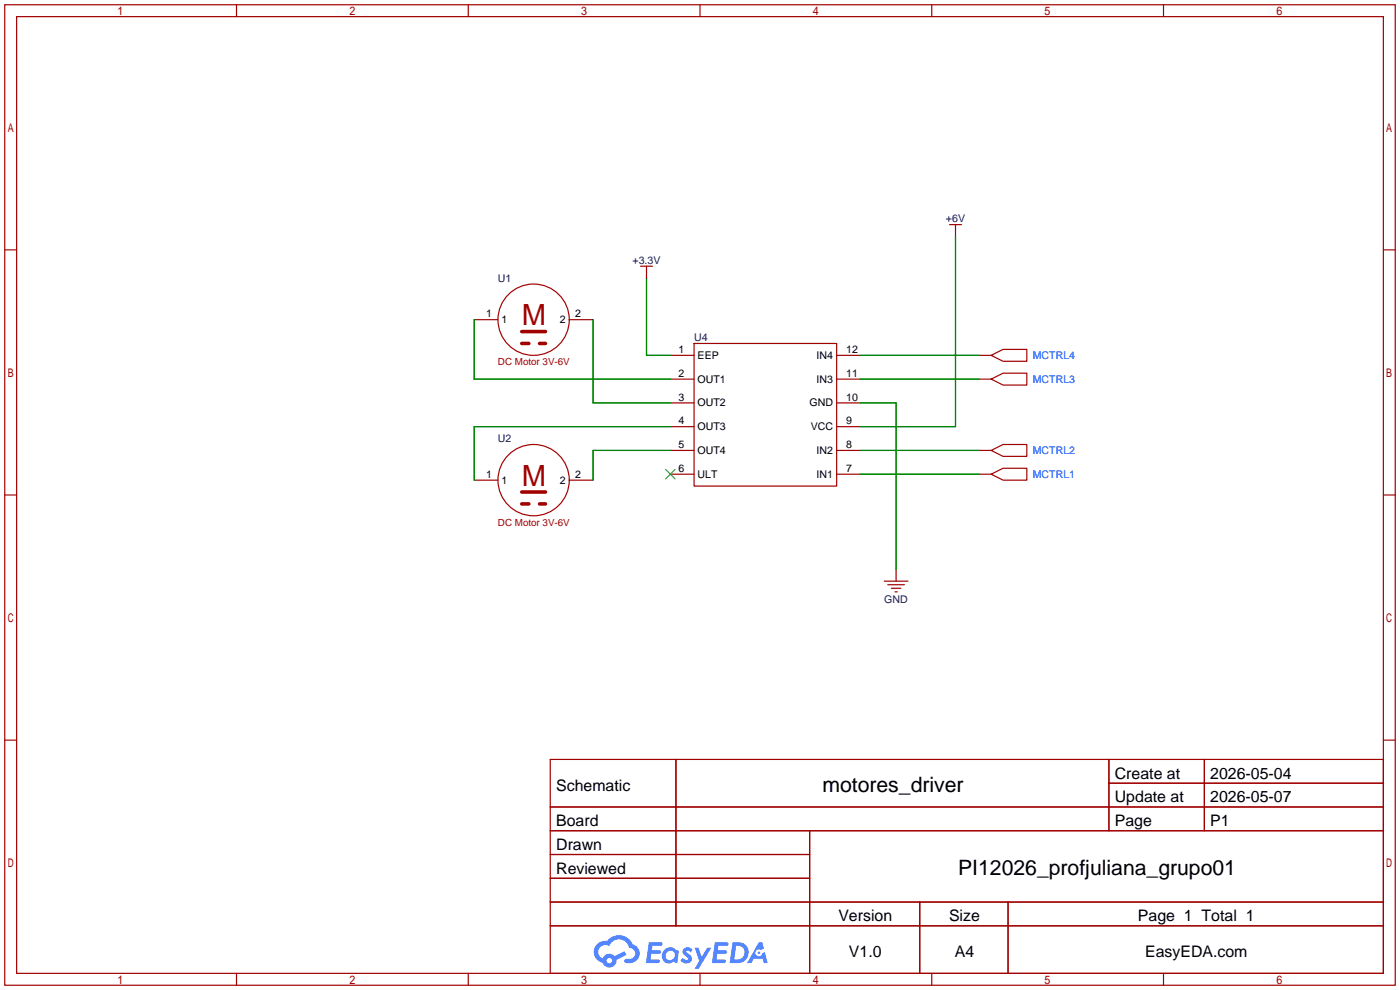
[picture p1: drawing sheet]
<svg xmlns="http://www.w3.org/2000/svg" width="299mm" height="212mm" viewBox="0 0 299 212" stroke-linecap="round" stroke-linejoin="round" font-family="sans-serif">
<g fill="none" stroke="#a10000" stroke-width=".25">
<path d="M1 1h297.2v209.6h-297.2zM3.6 3.6h292.1v204.4h-292.1zM50.5 1v2.6M100.1 1v2.6M149.6 1v2.6M199.1 1v2.6M248.7 1v2.6M1 53.4h2.6M295.7 53.4h2.5M1 105.8h2.6M295.7 105.8h2.5M1 158.2h2.6"/>
<path d="M295.7 158.2h2.5M117.6 162.3h178.1v45.7h-178.1zM117.6 172.5h178.1M117.6 177.5h178.1M144.5 162.3v35.6M173 177.5v30.5M237 162.3v15.2M237 167.4h58.7M257.4 162.3v15.2M117.6 182.6h55.4M117.6 192.8h178.1M117.6 187.7h55.4"/>
<path d="M117.6 197.9h178.1M196.6 192.8v15.2M215.4 192.8v15.2M50.5 208v2.6M100.1 208v2.6M149.6 208v2.6M199.1 208v2.6M248.7 208v2.6"/>
</g>
<g fill="#5487ff">
<path d="M146.2 202.7a1.3 1.3 0 0 1 1.8 .3l-.4 .6a.54 .54 0 0 0-.9-.2l.1 .2a1.28 1.28 0 0 1 .8 2 1.53 1.53 0 0 1-2.2-.3l.5-.6 .8 .5a.31 .31 0 0 0 .4-.3 .31 .31 0 0 0-.3-.4 1.12 1.12 0 0 1-.6-1.8z"/>
<path d="M148.5 202.5h.8l.7 2 1.1-2h1l-2.8 4.6h-.9l1-1.7z"/>
<path d="M138.7 201.4h1.6a1.31 1.31 0 0 1 1.3 .2 .4 .4 0 0 1-.4 .5l-1.8 .1-.1 .9h1.7a.4 .4 0 0 1 .3 .4 .4 .4 0 0 1-.4 .4h-1.7l-.2 1.2h1.4a.46 .46 0 0 1 .5 0 .46 .46 0 0 1 .1 .5l-.3 .2h-2.7z"/>
<path d="M152.8 201.4h1.6a1.32 1.32 0 0 1 1.3 .2 .39 .39 0 0 1-.4 .5l-1.7 .1-.2 .9h1.7a.4 .4 0 0 1 .3 .4 .4 .4 0 0 1-.4 .4h-1.7l-.2 1.2h1.4a.46 .46 0 0 1 .5 0 .46 .46 0 0 1 .1 .5l-.3 .2h-2.7z"/>
<path d="M162.2 201.4h.7l.4 1.3-.7 .4a.75 .75 0 0 0-1.1 .3 .75 .75 0 0 0 .5 1 .75 .75 0 0 0 .9-.7l.6-.2 .6 2.3h-.9l-.2-.9h-1.9l-.5 .9h-.9z"/>
<path d="M156.6 201.4l-.7 4.4h1.5a2.27 2.27 0 0 0 2.6-2.2 2.27 2.27 0 0 0-2.7-2.2zM157.3 202.1a1.5 1.5 0 0 1 1.8 1.6 1.5 1.5 0 0 1-1.9 1.4h-.3z"/>
<path d="M142 203a1.6 1.6 0 0 0-.3 2.3 1.6 1.6 0 0 0 2.3 .2l.8 .3 .3-2.4-.2-.3-.4-.1a1.58 1.58 0 0 0-2.5 0zM142.6 203.5a.98 .98 0 0 1 1.6 .4 .98 .98 0 0 1-1.1 1.3 .94 .94 0 0 1-.8-.7 .94 .94 0 0 1 .3-1z"/>
<path d="M127.6 201.8a2.37 2.37 0 0 0 1.2 4 1.54 1.54 0 0 0 1.7 1 1.54 1.54 0 0 0 1.3-1.6l2.1-1.1-.4-.8-2.1 1a1.57 1.57 0 0 0-2.6 .5 1.5 1.5 0 0 1-.7-2.1 1.5 1.5 0 0 1 2.1-.5 2.23 2.23 0 0 1 2.3-1.4 2.23 2.23 0 0 1 2 1.8 1.16 1.16 0 0 1 1.3 1.1 1.16 1.16 0 0 1-1.1 1.2h-.7a.47 .47 0 0 0-.6 .4 .47 .47 0 0 0 .4 .5 2.17 2.17 0 0 0 2.6-.9 2.17 2.17 0 0 0-.4-2.7l-.8-.4a3.2 3.2 0 0 0-5.4-.7l-1.2 .1zM129.7 205.3a.58 .58 0 0 1 1.1 0 .58 .58 0 0 1-1.1 0z"/>
<circle cx="162.2" cy="203.6" r=".28"/>
</g>
<g fill="none" stroke="#a10000" stroke-width=".25">
<path d="M136.9 56.9h2.5M138.2 56.9v2.5M202.9 48h2.6M204.2 48v2.5M101.3 68.3h5.1M121.7 68.3h5M143.3 75.9h5M148.3 73.4h30.5v30.5h-30.5zM178.8 75.9h5.1M209.3 75.9h2.5M211.8 75.9l2.6-1.2h5.1v2.5h-5.1zM143.3 81h5"/>
<path d="M143.3 86.1h5M143.3 91.2h5M143.3 96.3h5M178.8 81h5.1M178.8 86.1h5.1M178.8 91.2h5.1M178.8 96.3h5.1M209.3 81h2.5M209.3 96.3h2.5M211.8 96.3l2.6-1.3h5.1v2.5h-5.1zM211.8 81l2.6-1.2h5.1v2.5h-5.1zM101.3 102.6h5.1"/>
<path d="M121.7 102.6h5M143.3 101.3h5M178.8 101.3h5.1M209.3 101.3h2.5M211.8 101.3l2.6-1.2h5.1v2.5h-5.1zM189 124.2h5.1M189.7 125h3.6M190.5 125.7h2M191.3 126.5h.5M191.5 121.7v2.5"/>
<circle cx="114" cy="68.3" r="7.6"/>
<circle cx="114" cy="102.6" r="7.6"/>
</g>
<path d="M111.5 73.4h5.1M111.5 107.7h5.1" fill="none" stroke="#a10000" stroke-width=".76" stroke-dasharray="1.5 2.3"/>
<path d="M111.5 70.9h5.1M111.5 105.2h5.1" fill="none" stroke="#a10000" stroke-width=".76"/>
<path d="M142.2 100.3l2.1 2.1M144.3 100.3l-2.1 2.1" fill="none" stroke="#3c3" stroke-width=".25"/>
<path d="M138.2 59.4v16.5h5.1M204.2 50.5v40.7h-20.3M101.3 68.3v12.7h42M126.7 68.3v17.8h16.6M183.9 75.9h25.4M143.3 91.2h-42v11.4M143.3 96.3h-16.6v6.3M183.9 81h25.4M183.9 86.1h7.6v35.6M183.9 96.3h25.4M183.9 101.3h25.4" fill="none" stroke="#008700" stroke-width=".25"/>
<g font-size="6.2" fill="#a00000">
<text x="111.5" y="69.5">M</text>
<text x="111.5" y="103.8">M</text>
</g>
<g font-size="4.5">
<text x="175.8" y="169.3">motores_driver</text>
<text x="204.8" y="187.1">PI12026_profjuliana_grupo01</text>
</g>
<g font-size="3.4">
<text x="238.3" y="166.4">Create at</text>
<text x="258.7" y="166.4">2026-05-04</text>
<text x="118.9" y="169">Schematic</text>
<text x="238.3" y="171.5">Update at</text>
<text x="258.7" y="171.5">2026-05-07</text>
<text x="118.9" y="176.6">Board</text>
<text x="238.3" y="176.6">Page</text>
<text x="258.7" y="176.6">P1</text>
<text x="118.9" y="181.7">Drawn</text>
<text x="118.9" y="186.7">Reviewed</text>
<text x="179.2" y="196.9">Version</text>
<text x="202.8" y="196.9">Size</text>
<text x="243.2" y="196.9">Page 1 Total 1</text>
<text x="181.4" y="204.5">V1.0</text>
<text x="204.1" y="204.5">A4</text>
<text x="244.7" y="204.5">EasyEDA.com</text>
</g>
<g font-size="2.3" fill="#000080">
<text x="202.2" y="47.5">+6V</text>
<text x="135.2" y="56.4">+3.3V</text>
<text x="106.4" y="60.2">U1</text>
<text x="148.3" y="72.9">U4</text>
<text x="106.4" y="94.5">U2</text>
<text x="189" y="128.8">GND</text>
</g>
<g font-size="2.3">
<text x="103.9" y="67.8">1</text>
<text x="107.2" y="69.1">1</text>
<text x="119.6" y="69.1">2</text>
<text x="122.9" y="67.8">2</text>
<text x="145" y="75.4">1</text>
<text x="149.1" y="76.7">EEP</text>
<text x="174.5" y="76.7">IN4</text>
<text x="180.8" y="75.4">12</text>
<text x="145" y="80.5">2</text>
<text x="149.1" y="81.8">OUT1</text>
<text x="174.5" y="81.8">IN3</text>
<text x="180.8" y="80.5">11</text>
<text x="145" y="85.6">3</text>
<text x="149.1" y="86.9">OUT2</text>
<text x="173" y="86.9">GND</text>
<text x="180.8" y="85.6">10</text>
<text x="145" y="90.7">4</text>
<text x="145" y="95.8">5</text>
<text x="149.1" y="92">OUT3</text>
<text x="173.3" y="92">VCC</text>
<text x="180.8" y="95.8">8</text>
<text x="180.8" y="90.7">9</text>
<text x="145" y="100.8">6</text>
<text x="149.1" y="97">OUT4</text>
<text x="174.5" y="97">IN2</text>
<text x="180.8" y="100.8">7</text>
<text x="103.9" y="102.1">1</text>
<text x="107.2" y="103.4">1</text>
<text x="119.6" y="103.4">2</text>
<text x="122.9" y="102.1">2</text>
<text x="149.1" y="102.1">ULT</text>
<text x="174.5" y="102.1">IN1</text>
</g>
<g font-size="2.3" fill="#00f">
<text x="220.7" y="76.7">MCTRL4</text>
<text x="220.7" y="81.8">MCTRL3</text>
<text x="220.7" y="97">MCTRL2</text>
<text x="220.7" y="102.1">MCTRL1</text>
</g>
<g font-size="2.1" fill="#a00000">
<text x="106.4" y="78">DC Motor 3V-6V</text>
<text x="106.4" y="112.3">DC Motor 3V-6V</text>
</g>
</svg>
